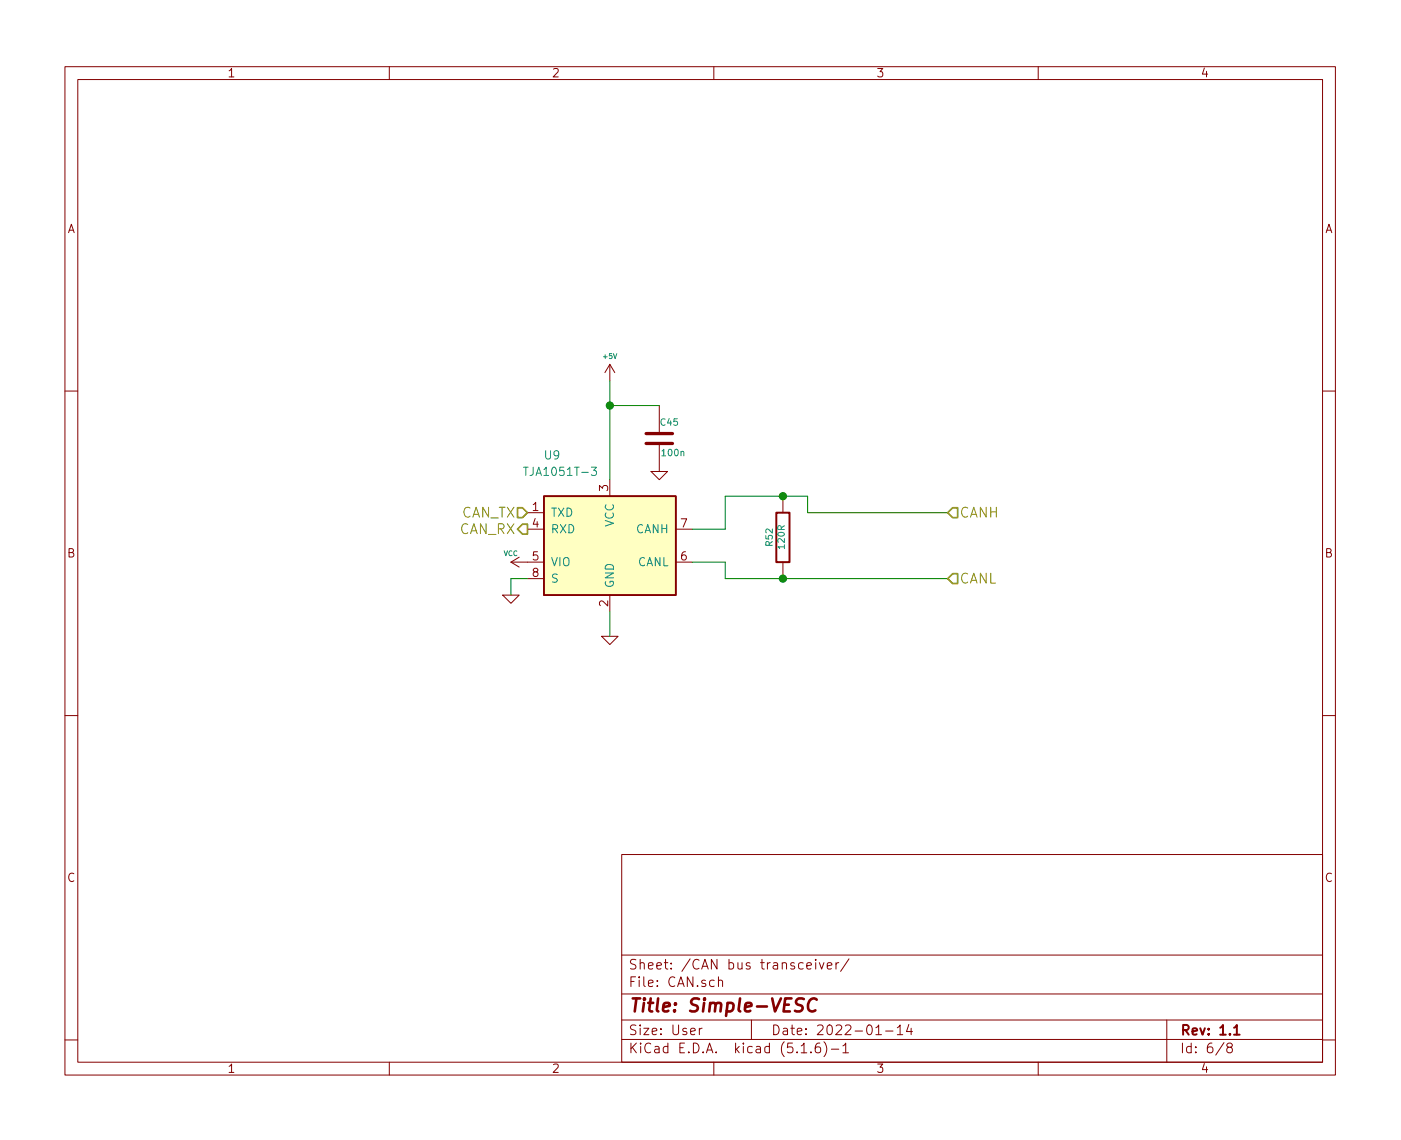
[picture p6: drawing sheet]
<svg xmlns="http://www.w3.org/2000/svg" width="216mm" height="176mm" viewBox="0 0 216 176" stroke-linecap="round" stroke-linejoin="round" font-family="sans-serif">
<g fill="none" stroke="#840000" stroke-width=".15">
<path d="M10 10.3h195.8v155.4h-195.8zM12 12.3h191.8v151.4h-191.8zM60 10.3v2M110 10.3v2M160 10.3v2M94 56.2v2.5M94 56.2l-.8 1.2M94 56.2l.7 1.2M10 60.3h2M81.3 79h2.5M94 73.9v2.6M100.3 72.7h2.6l-1.3 1.2z"/>
<path d="M101.6 62.5v4.3M101.6 68.3v4.4M120.6 76.5v2.5M203.8 60.3h2M77.5 91.7h2.5l-1.3 1.3zM78.7 86.6h5.1M78.7 86.6l1.3 .8M80 85.9l-1.3 .7M81.3 81.6h2.5M81.3 89.2h2.5M92.7 98.1h2.5l-1.2 1.2zM94 91.7v2.6"/>
<path d="M104.1 81.6h2.6M104.1 86.6h2.6M120.6 86.6v2.6M10 110.3h2M203.8 110.3h2M95.8 131.7h108v32h-108zM95.8 157.2h108M95.8 153.2h108M95.8 147.2h108M107.8 158.5v1M108.2 158.5h-.3l-.1 .2M110.7 151.2l.1-.1a.37 .37 0 0 1 .6 .1v.8"/>
<path d="M110.7 150.5v1.5M115.8 157.2v3M124.3 148.9l.7-.2v-.3h-.4l-.3 .2 .1 .7h.6M125.7 147.8v.2M125.7 148.4v.9M126.3 148.4l.3 .9 .4-.9M127.5 148.9l.7-.2-.1-.3h-.4l-.2 .2 .1 .7h.5M128.8 148.4v.9M129.3 148.4h-.3l-.2 .2M130.8 147.8l-1.3 1.9M135 159.5h.8M136.5 158.9h1.1"/>
<path d="M138.3 158.4l.4-.4v1.5M138.3 159.5h.8M140.1 157.9l-.4 1.1h.9M140.4 158.5v1M179.8 157.2v6.5M10 160.3h2M60 163.7v2M95.8 160.2h108M110 163.7v2M123.5 162.2h.8M125 162.1v.1M126.3 160.7a.59 .59 0 0 0-.7 .7l.1 .7a.49 .49 0 0 0 .7 0 .65 .65 0 0 0-.1-.7l-.4-.1-.3 .3"/>
<path d="M127 160.5a1.71 1.71 0 0 1 0 2.3M128.1 161.7h1.2M129.9 161.2l.4-.5v1.5M129.9 162.2h.9M160 163.7v2M188.6 160.7l-1.2 1.9M189.4 161.4l-.3-.1v-.3a.47 .47 0 0 1 .5-.3l.3 .3-.1 .3-.6 .2a.48 .48 0 0 0-.1 .6l.1 .1a.48 .48 0 0 0 .6-.1 .48 .48 0 0 0-.2-.7M203.8 160.3h2"/>
</g>
<path d="M119.6 79h2.1v7.6h-2.1zM190.2 158.4l.4-.4v1.5M190.2 159.5h.8" fill="none" stroke="#840000" stroke-width=".3"/>
<path d="M123.9 154l-.3-.1-.7 .1a.47 .47 0 0 0-.2 .4 .47 .47 0 0 0 .3 .4l.4 .1a.48 .48 0 0 1 .3 .6 .48 .48 0 0 1-.5 .4l-.7-.1M125.9 154.1a.71 .71 0 0 0-1.2 .2 .9 .9 0 0 0-.2 1 .9 .9 0 0 0 .7 .6l.5-.2" fill="none" stroke="#840000" stroke-width=".41"/>
<path d="M83.8 76.5h20.3v15.2h-20.3z" fill="#ffffc2" stroke="#ffffc2" stroke-width=".15"/>
<path d="M83.8 76.5h20.3v15.2h-20.3z" fill="none" stroke="#840000" stroke-width=".25"/>
<path d="M80.7 72h.7M91.1 72h.8l-.4 .5 .3 .1 .1 .4-.2 .3h-.4l-.2-.2" fill="none" stroke="#008484" stroke-width=".15"/>
<path d="M99.6 68.3h4M99.6 66.8h4" fill="none" stroke="#840000" stroke-width=".51"/>
<path d="M94 58.7v15.2M94 62.5h7.6M146 79h-21.5v-2.5h-12.7v5.1h-5.1M81.3 89.2h-2.6v2.5M94 94.3v3.8M106.7 86.6h5.1v2.6h34.2" fill="none" stroke="#008400" stroke-width=".15"/>
<path d="M79.8 78.2h.7l.8 .8-.8 .8h-.7zM146.8 78.2h.8v1.6h-.8l-.8-.8zM80.5 80.8h.8v1.5h-.8l-.7-.7zM146.8 88.4h.8v1.5h-.8l-.8-.7z" fill="none" stroke="#848400" stroke-width=".25"/>
<g fill="#008400" stroke="#008400" stroke-width=".25">
<circle cx="120.7" cy="89.2" r=".51"/>
<circle cx="120.7" cy="76.5" r=".51"/>
<circle cx="94" cy="62.5" r=".51"/>
</g>
<text font-size="2.8" fill="#840000" x="96.8" y="156">Title: Simple-VESC</text>
<g font-size="2.1" fill="#848400">
<text x="70.8" y="82.3">CAN_RX</text>
<text x="71" y="79.8">CAN_TX</text>
<text x="147.8" y="79.8">CANH</text>
<text x="147.8" y="89.9">CANL</text>
</g>
<g font-size="2.1" fill="#840000">
<text x="96.8" y="149.4">Sheet: /CAN bus transceiver/</text>
<text x="96.8" y="152.1">File: CAN.sch</text>
<text x="96.8" y="159.5">Size: User</text>
<text x="118.8" y="159.5">Date: 2022-01-14</text>
<text x="181.8" y="159.5">Rev: 1.1</text>
<text x="96.8" y="162.3">KiCad E.D.A. kicad (5.1.6)-1</text>
<text x="181.8" y="162.3">Id: 6/8</text>
</g>
<g font-size="1.8" fill="#840000">
<text x="35" y="11.9">1</text>
<text x="85" y="11.9">2</text>
<text x="135" y="11.9">3</text>
<text x="185" y="11.9">4</text>
<text x="10.4" y="35.9">A</text>
<text x="204.2" y="35.9">A</text>
<text x="93.7" y="75.7" transform="rotate(-90 93.7 75.7)">3</text>
<text x="82.1" y="78.8">1</text>
<text x="82.1" y="81.3">4</text>
<text x="104.9" y="81.3">7</text>
<text x="10.4" y="85.9">B</text>
<text x="82.1" y="86.4">5</text>
<text x="82.1" y="88.9">8</text>
<text x="104.9" y="86.4">6</text>
<text x="204.2" y="85.9">B</text>
<text x="93.7" y="93.5" transform="rotate(-90 93.7 93.5)">2</text>
<text x="10.4" y="135.9">C</text>
<text x="204.2" y="135.9">C</text>
<text x="35" y="165.3">1</text>
<text x="85" y="165.3">2</text>
<text x="135" y="165.3">3</text>
<text x="185" y="165.3">4</text>
</g>
<g font-size="1.8" fill="#008484">
<text x="84" y="70.8">U9</text>
<text x="81.4" y="73.3">TJA1051T-3</text>
<text x="84.8" y="79.6">TXD</text>
<text x="84.8" y="82.2">RXD</text>
<text x="94.6" y="81.2" transform="rotate(-90 94.6 81.2)">VCC</text>
<text x="98" y="82.2">CANH</text>
<text x="84.8" y="87.3">VIO</text>
<text x="84.8" y="89.8">S</text>
<text x="98.2" y="87.3">CANL</text>
<text x="94.6" y="90.7" transform="rotate(-90 94.6 90.7)">GND</text>
</g>
<g font-size="1.4" fill="#008484">
<text x="101.9" y="65.6">C45</text>
<text x="102.1" y="70.3">100n</text>
<text x="119.1" y="84.1" transform="rotate(-90 119.1 84.1)">R52</text>
<text x="120.9" y="84.5" transform="rotate(-90 120.9 84.5)">120R</text>
</g>
<g font-size="1.1" fill="#008484">
<text x="93" y="55.3">+5V</text>
<text x="77.6" y="85.7">VCC</text>
</g>
</svg>
